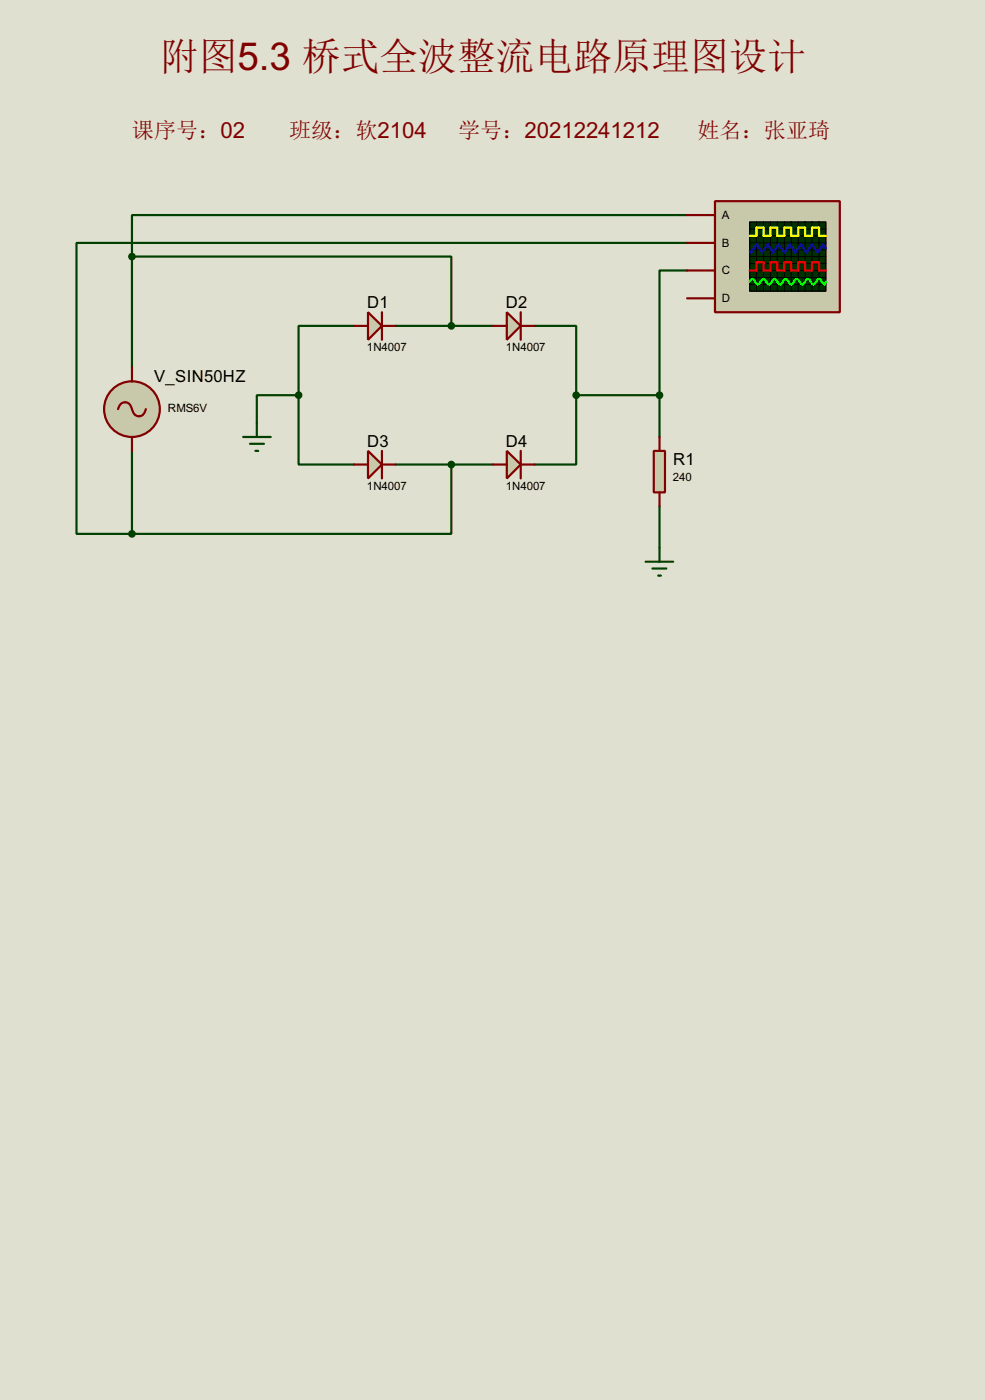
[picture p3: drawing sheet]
<svg xmlns="http://www.w3.org/2000/svg" width="180mm" height="256mm" viewBox="0 0 180 256" stroke-linecap="round" stroke-linejoin="round" font-family="sans-serif">
<path d="M0 0h180.3v256.5h-180.3z" fill="#e0e0d0"/>
<g fill="none" stroke="#004000" stroke-width=".4">
<path d="M125.8 39.4h-101.6v7.6M24.2 47h58.4v12.7M24.2 47v20.4M64.8 59.7h-10.1v12.7M72.4 59.7h17.8M97.8 59.7h7.7v12.7M125.8 44.5h-111.8v53.3h10.2M125.8 49.6h-5.1v22.8M54.7 72.4v12.7h10.1M54.7 72.4h-7.7v5.1M105.5 72.4v12.7h-7.7M105.5 72.4h15.2"/>
<path d="M120.7 72.4v7.7M24.2 82.6v15.2M72.4 85.1h17.8M82.6 85.1v12.7h-58.4M120.7 92.8v7.6"/>
</g>
<circle cx="24.1" cy="75" r="5.1" fill="#c8c8aa" stroke="#800000" stroke-width=".4"/>
<path d="M21.6 75a1.28 1.28 0 0 1 1.3-1.3 1.28 1.28 0 0 1 1.3 1.3 1.28 1.28 0 0 0 1.9 1l.6-1M24.2 67.4v2.5M24.2 80.1v2.5" fill="none" stroke="#800000" stroke-width=".4"/>
<path d="M67.4 57.2l2.5 2.5-2.5 2.6z" fill="#c8c8aa" stroke="#800000" stroke-width=".4"/>
<path d="M64.8 59.7h2.6M69.9 57.2v5.1M69.9 59.7h2.5" fill="none" stroke="#800000" stroke-width=".4"/>
<path d="M67.4 82.6l2.5 2.5-2.5 2.6z" fill="#c8c8aa" stroke="#800000" stroke-width=".4"/>
<path d="M64.8 85.1h2.6M69.9 82.6v5.1M69.9 85.1h2.5" fill="none" stroke="#800000" stroke-width=".4"/>
<path d="M92.8 57.2l2.5 2.5-2.5 2.6z" fill="#c8c8aa" stroke="#800000" stroke-width=".4"/>
<path d="M90.2 59.7h2.6M95.3 57.2v5.1M95.3 59.7h2.5" fill="none" stroke="#800000" stroke-width=".4"/>
<path d="M92.8 82.6l2.5 2.5-2.5 2.6z" fill="#c8c8aa" stroke="#800000" stroke-width=".4"/>
<path d="M90.2 85.1h2.6M95.3 82.6v5.1M95.3 85.1h2.5" fill="none" stroke="#800000" stroke-width=".4"/>
<path d="M119.7 82.6h2v7.6h-2z" fill="#c8c8aa" stroke="#800000" stroke-width=".4"/>
<path d="M120.7 80.1v2.5M120.7 90.2v2.6" fill="none" stroke="#800000" stroke-width=".4"/>
<path d="M47 77.5v2.6M44.5 80.1h5.1M45.8 81.3h2.5M46.8 82.6h.5M118.2 102.9h5M119.4 104.2h2.6M120.5 105.5h.5M120.7 100.4v2.5" fill="none" stroke="#004000" stroke-width=".4"/>
<g fill="#004000" stroke="#004000" stroke-width=".4">
<circle cx="82.6" cy="59.7" r=".5"/>
<circle cx="54.6" cy="72.4" r=".5"/>
<circle cx="105.4" cy="72.4" r=".5"/>
<circle cx="82.6" cy="85.1" r=".5"/>
</g>
<path d="M130.9 36.9h22.8v20.3h-22.8z" fill="#c8c8aa" stroke="#800000" stroke-width=".4"/>
<path d="M137.2 40.7h14v12.7h-14z" fill="#003000" stroke="#000" stroke-width=".25"/>
<g fill="none" stroke="#000" stroke-width=".18">
<path d="M137.2 44.5h14M137.2 42h14M137.2 43.2h14M137.2 45.8h14M137.2 48.3h14M137.2 49.6h14M137.2 50.9h14M137.2 52.1h14M137.2 47h14M138.5 40.7v12.7M139.8 40.7v12.7M141 40.7v12.7"/>
<path d="M142.3 40.7v12.7M143.6 40.7v12.7M144.8 40.7v12.7M146.1 40.7v12.7M147.4 40.7v12.7M148.6 40.7v12.7M149.9 40.7v12.7"/>
</g>
<path d="M137.2 43.2h1.3v-1.5h1.3v1.5h1.2v-1.5h1.3v1.5h1.3v-1.5h1.2v1.5h1.3v-1.5h1.3v1.5h1.2v-1.5h1.3v1.5h1.3" fill="none" stroke="#ff0" stroke-width=".4"/>
<path d="M137.2 49.6h1.3v-1.5h1.3v1.5h1.2v-1.5h1.3v1.5h1.3v-1.5h1.2v1.5h1.3v-1.5h1.3v1.5h1.2v-1.5h1.3v1.5h1.3" fill="none" stroke="#f00" stroke-width=".4"/>
<path d="M151.2 45.5l-.5-.7-1 1.5-1.1-1.5-1 1.5-1-1.5-1 1.5-1-1.5-1 1.5-1.1-1.5-1 1.5-1-1.5-1 1.5-1-1.5-1 1.5-.3-.3" fill="none" stroke="#00f" stroke-width=".4"/>
<path d="M137.2 51.6l.2-.4 .3-.1 .3 .1 .5 .8 .2 .1 .3-.1 .2-.4a.54 .54 0 0 1 .8-.4l.5 .8 .3 .1 .2-.1 .5-.8 .3-.1 .2 .1 .3 .4a.54 .54 0 0 0 .7 .4l.5-.8 .3-.1 .3 .1 .4 .8 .3 .1 .3-.1 .2-.4a.54 .54 0 0 1 .8-.4l.5 .8 .3 .1 .2-.1 .5-.8 .3-.1 .2 .1 .5 .8a.6 .6 0 0 0 .9-.5l.4-.4 .3 .1 .4 .8 .3 .1 .3-.5" fill="none" stroke="#0f0" stroke-width=".4"/>
<path d="M125.8 39.4h5.1M125.8 44.5h5.1M125.8 49.6h5.1M125.8 54.7h5.1" fill="none" stroke="#800000" stroke-width=".4"/>
<g fill="#004000" stroke="#004000" stroke-width=".4">
<circle cx="24.1" cy="47" r=".5"/>
<circle cx="24.1" cy="97.8" r=".5"/>
<circle cx="120.7" cy="72.4" r=".5"/>
</g>
<text font-size="7.1" fill="#800000" x="29.3" y="12.7">附图5.3 桥式全波整流电路原理图设计</text>
<g font-size="4.1" fill="#800000">
<text x="24.2" y="25.3">课序号：02</text>
<text x="52.9" y="25.3">班级：软2104</text>
<text x="83.9" y="25.3">学号：20212241212</text>
<text x="127.7" y="25.3">姓名：张亚琦</text>
</g>
<g font-size="3.4">
<text x="67.2" y="56.4">D1</text>
<text x="92.6" y="56.4">D2</text>
<text x="28.2" y="69.9">V_SIN50HZ</text>
<text x="67.2" y="81.8">D3</text>
<text x="92.6" y="81.8">D4</text>
<text x="123.2" y="85.2">R1</text>
</g>
<g font-size="2.4">
<text x="132.1" y="40.1">A</text>
<text x="132.1" y="45.2">B</text>
<text x="132.1" y="50.2">C</text>
<text x="132.1" y="55.4">D</text>
<text x="67.2" y="64.3">1N4007</text>
<text x="92.6" y="64.3">1N4007</text>
<text x="30.7" y="75.4">RMS6V</text>
<text x="67.2" y="89.8">1N4007</text>
<text x="92.6" y="89.8">1N4007</text>
<text x="123.2" y="88.1">240</text>
</g>
</svg>
